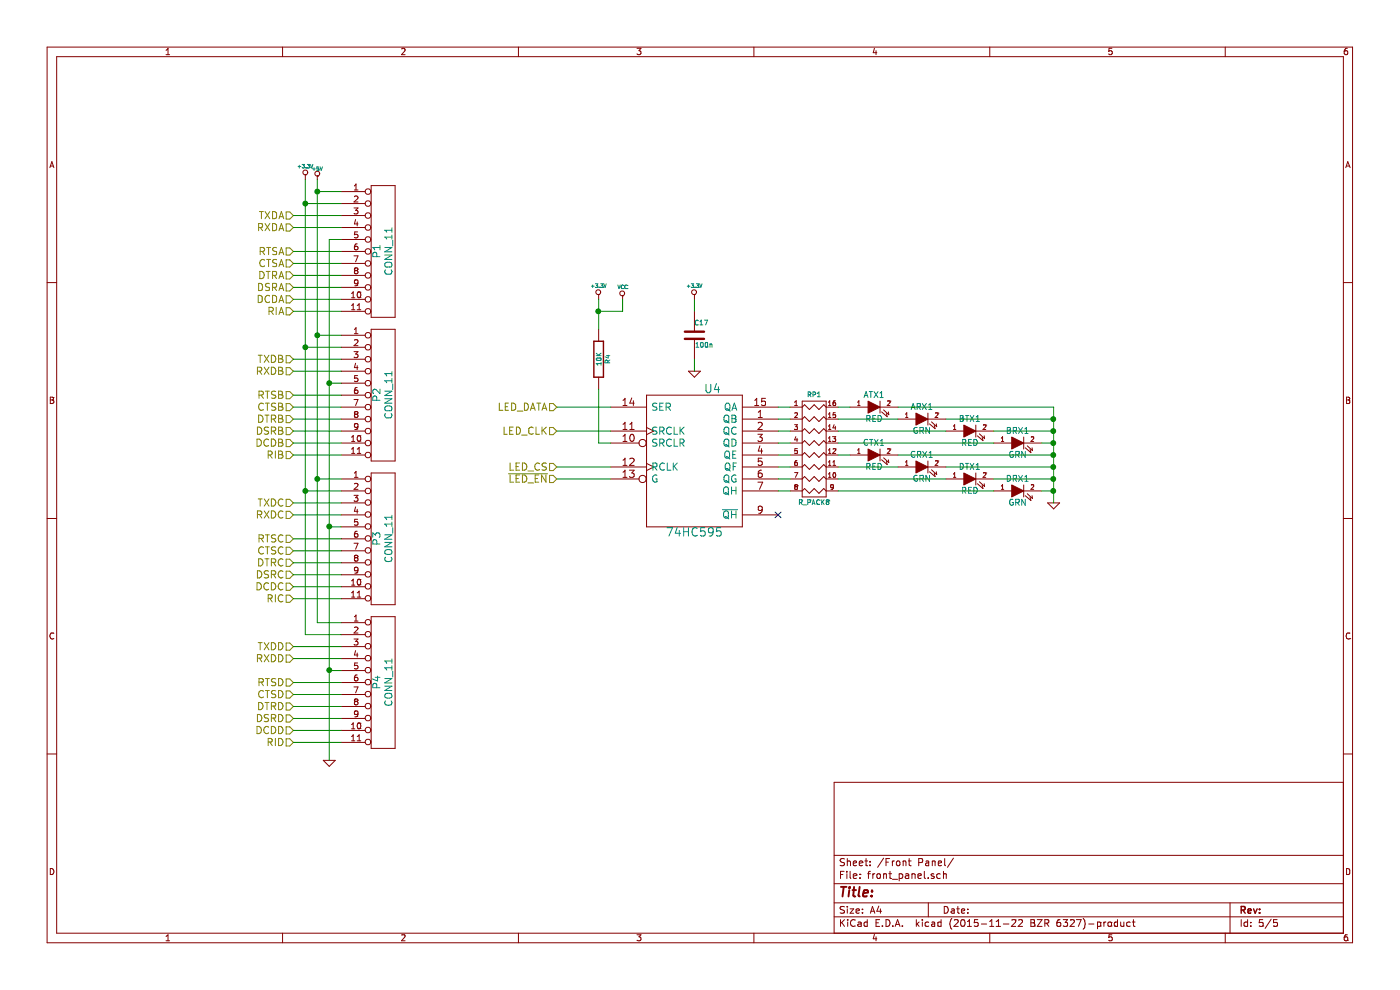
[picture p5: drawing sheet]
EESchema Schematic File Version 2
LIBS:quad-serial-rescue
LIBS:power
LIBS:device
LIBS:transistors
LIBS:conn
LIBS:linear
LIBS:regul
LIBS:74xx
LIBS:cmos4000
LIBS:adc-dac
LIBS:memory
LIBS:xilinx
LIBS:microcontrollers
LIBS:dsp
LIBS:microchip
LIBS:analog_switches
LIBS:motorola
LIBS:texas
LIBS:intel
LIBS:audio
LIBS:interface
LIBS:digital-audio
LIBS:philips
LIBS:display
LIBS:cypress
LIBS:siliconi
LIBS:opto
LIBS:atmel
LIBS:contrib
LIBS:valves
LIBS:FTDI
LIBS:esd_protection
LIBS:usb-connectors
LIBS:quad-serial-cache
EELAYER 25 0
EELAYER END
$Descr A4 11693 8268
encoding utf-8
Sheet 5 5
Title ""
Date ""
Rev ""
Comp ""
Comment1 ""
Comment2 ""
Comment3 ""
Comment4 ""
$EndDescr
Text HLabel 2450 1800 0    60   Input ~ 0
TXDA
Text HLabel 2450 3000 0    60   Input ~ 0
TXDB
Text HLabel 2450 4200 0    60   Input ~ 0
TXDC
Text HLabel 2450 5400 0    60   Input ~ 0
TXDD
Text HLabel 2450 1900 0    60   Input ~ 0
RXDA
Text HLabel 2450 3100 0    60   Input ~ 0
RXDB
Text HLabel 2450 4300 0    60   Input ~ 0
RXDC
Text HLabel 2450 5500 0    60   Input ~ 0
RXDD
Text HLabel 2450 2100 0    60   Input ~ 0
RTSA
Text HLabel 2450 3300 0    60   Input ~ 0
RTSB
Text HLabel 2450 4500 0    60   Input ~ 0
RTSC
Text HLabel 2450 5700 0    60   Input ~ 0
RTSD
Text HLabel 2450 2200 0    60   Input ~ 0
CTSA
Text HLabel 2450 3400 0    60   Input ~ 0
CTSB
Text HLabel 2450 4600 0    60   Input ~ 0
CTSC
Text HLabel 2450 5800 0    60   Input ~ 0
CTSD
Text HLabel 2450 2300 0    60   Input ~ 0
DTRA
Text HLabel 2450 3500 0    60   Input ~ 0
DTRB
Text HLabel 2450 4700 0    60   Input ~ 0
DTRC
Text HLabel 2450 5900 0    60   Input ~ 0
DTRD
Text HLabel 2450 2400 0    60   Input ~ 0
DSRA
Text HLabel 2450 3600 0    60   Input ~ 0
DSRB
Text HLabel 2450 4800 0    60   Input ~ 0
DSRC
Text HLabel 2450 6000 0    60   Input ~ 0
DSRD
Text HLabel 2450 2500 0    60   Input ~ 0
DCDA
Text HLabel 2450 3700 0    60   Input ~ 0
DCDB
Text HLabel 2450 4900 0    60   Input ~ 0
DCDC
Text HLabel 2450 6100 0    60   Input ~ 0
DCDD
Text HLabel 2450 6200 0    60   Input ~ 0
RID
Text HLabel 2450 5000 0    60   Input ~ 0
RIC
Text HLabel 2450 3800 0    60   Input ~ 0
RIB
Text HLabel 2450 2600 0    60   Input ~ 0
RIA
Text HLabel 4650 4000 0    60   Input ~ 0
~LED_EN
Text HLabel 4650 3900 0    60   Input ~ 0
LED_CS
Text HLabel 4650 3600 0    60   Input ~ 0
LED_CLK
Text HLabel 4650 3400 0    60   Input ~ 0
LED_DATA
$Comp
L CONN_11 P1
U 1 1
P 3200 2100
F 0 "P1" V 3150 2100 60  0000 C CNN
F 1 "CONN_11" V 3250 2100 60  0000 C CNN
F 2 "Socket_Strips:Socket_Strip_Straight_1x11" H 3200 2100 60  0001 C CNN
F 3 "" H 3200 2100 60  0000 C CNN
	1    3200 2100
	1    0    0    -1  
$EndComp
$Comp
L CONN_11 P2
U 1 1
P 3200 3300
F 0 "P2" V 3150 3300 60  0000 C CNN
F 1 "CONN_11" V 3250 3300 60  0000 C CNN
F 2 "Socket_Strips:Socket_Strip_Straight_1x11" H 3200 3300 60  0001 C CNN
F 3 "" H 3200 3300 60  0000 C CNN
	1    3200 3300
	1    0    0    -1  
$EndComp
$Comp
L CONN_11 P3
U 1 1
P 3200 4500
F 0 "P3" V 3150 4500 60  0000 C CNN
F 1 "CONN_11" V 3250 4500 60  0000 C CNN
F 2 "Socket_Strips:Socket_Strip_Straight_1x11" H 3200 4500 60  0001 C CNN
F 3 "" H 3200 4500 60  0000 C CNN
	1    3200 4500
	1    0    0    -1  
$EndComp
$Comp
L CONN_11 P4
U 1 1
P 3200 5700
F 0 "P4" V 3150 5700 60  0000 C CNN
F 1 "CONN_11" V 3250 5700 60  0000 C CNN
F 2 "Socket_Strips:Socket_Strip_Straight_1x11" H 3200 5700 60  0001 C CNN
F 3 "" H 3200 5700 60  0000 C CNN
	1    3200 5700
	1    0    0    -1  
$EndComp
$Comp
L GND #PWR044
U 1 1
P 2750 6350
F 0 "#PWR044" H 2750 6350 30  0001 C CNN
F 1 "GND" H 2750 6280 30  0001 C CNN
F 2 "" H 2750 6350 60  0000 C CNN
F 3 "" H 2750 6350 60  0000 C CNN
	1    2750 6350
	1    0    0    -1  
$EndComp
$Comp
L +5V #PWR045
U 1 1
P 2650 1500
F 0 "#PWR045" H 2650 1590 20  0001 C CNN
F 1 "+5V" H 2650 1590 30  0000 C CNN
F 2 "" H 2650 1500 60  0000 C CNN
F 3 "" H 2650 1500 60  0000 C CNN
	1    2650 1500
	1    0    0    -1  
$EndComp
$Comp
L +3.3V #PWR046
U 1 1
P 2550 1500
F 0 "#PWR046" H 2550 1460 30  0001 C CNN
F 1 "+3.3V" H 2550 1610 30  0000 C CNN
F 2 "" H 2550 1500 60  0000 C CNN
F 3 "" H 2550 1500 60  0000 C CNN
	1    2550 1500
	1    0    0    -1  
$EndComp
$Comp
L 74HC595 U4
U 1 1
P 5800 3850
F 0 "U4" H 5950 4450 70  0000 C CNN
F 1 "74HC595" H 5800 3250 70  0000 C CNN
F 2 "Housings_SSOP:TSSOP-16_4.4x5mm_Pitch0.65mm" H 5800 3850 60  0001 C CNN
F 3 "http://www.farnell.com/datasheets/1915151.pdf" H 5800 3850 60  0001 C CNN
	1    5800 3850
	1    0    0    -1  
$EndComp
$Comp
L R_PACK8 RP1
U 1 1
P 6800 3750
F 0 "RP1" H 6800 4200 40  0000 C CNN
F 1 "R_PACK8" H 6800 3300 40  0000 C CNN
F 2 "Resistors_SMD:R_Array_Convex_8x0602" H 6800 3750 60  0001 C CNN
F 3 "http://www.farnell.com/datasheets/443139.pdf" H 6800 3750 60  0001 C CNN
	1    6800 3750
	1    0    0    -1  
$EndComp
$Comp
L LED-RESCUE-quad-serial ATX1
U 1 1
P 7300 3400
F 0 "ATX1" H 7300 3500 50  0000 C CNN
F 1 "RED" H 7300 3300 50  0000 C CNN
F 2 "LEDs:LED-0603" H 7300 3400 60  0001 C CNN
F 3 "" H 7300 3400 60  0000 C CNN
	1    7300 3400
	1    0    0    -1  
$EndComp
$Comp
L LED-RESCUE-quad-serial ARX1
U 1 1
P 7700 3500
F 0 "ARX1" H 7700 3600 50  0000 C CNN
F 1 "GRN" H 7700 3400 50  0000 C CNN
F 2 "LEDs:LED-0603" H 7700 3500 60  0001 C CNN
F 3 "" H 7700 3500 60  0000 C CNN
	1    7700 3500
	1    0    0    -1  
$EndComp
$Comp
L LED-RESCUE-quad-serial BTX1
U 1 1
P 8100 3600
F 0 "BTX1" H 8100 3700 50  0000 C CNN
F 1 "RED" H 8100 3500 50  0000 C CNN
F 2 "LEDs:LED-0603" H 8100 3600 60  0001 C CNN
F 3 "" H 8100 3600 60  0000 C CNN
	1    8100 3600
	1    0    0    -1  
$EndComp
$Comp
L LED-RESCUE-quad-serial BRX1
U 1 1
P 8500 3700
F 0 "BRX1" H 8500 3800 50  0000 C CNN
F 1 "GRN" H 8500 3600 50  0000 C CNN
F 2 "LEDs:LED-0603" H 8500 3700 60  0001 C CNN
F 3 "" H 8500 3700 60  0000 C CNN
	1    8500 3700
	1    0    0    -1  
$EndComp
$Comp
L LED-RESCUE-quad-serial CTX1
U 1 1
P 7300 3800
F 0 "CTX1" H 7300 3900 50  0000 C CNN
F 1 "RED" H 7300 3700 50  0000 C CNN
F 2 "LEDs:LED-0603" H 7300 3800 60  0001 C CNN
F 3 "" H 7300 3800 60  0000 C CNN
	1    7300 3800
	1    0    0    -1  
$EndComp
$Comp
L LED-RESCUE-quad-serial CRX1
U 1 1
P 7700 3900
F 0 "CRX1" H 7700 4000 50  0000 C CNN
F 1 "GRN" H 7700 3800 50  0000 C CNN
F 2 "LEDs:LED-0603" H 7700 3900 60  0001 C CNN
F 3 "" H 7700 3900 60  0000 C CNN
	1    7700 3900
	1    0    0    -1  
$EndComp
$Comp
L LED-RESCUE-quad-serial DTX1
U 1 1
P 8100 4000
F 0 "DTX1" H 8100 4100 50  0000 C CNN
F 1 "RED" H 8100 3900 50  0000 C CNN
F 2 "LEDs:LED-0603" H 8100 4000 60  0001 C CNN
F 3 "" H 8100 4000 60  0000 C CNN
	1    8100 4000
	1    0    0    -1  
$EndComp
$Comp
L LED-RESCUE-quad-serial DRX1
U 1 1
P 8500 4100
F 0 "DRX1" H 8500 4200 50  0000 C CNN
F 1 "GRN" H 8500 4000 50  0000 C CNN
F 2 "LEDs:LED-0603" H 8500 4100 60  0001 C CNN
F 3 "" H 8500 4100 60  0000 C CNN
	1    8500 4100
	1    0    0    -1  
$EndComp
$Comp
L GND #PWR047
U 1 1
P 8800 4200
F 0 "#PWR047" H 8800 4200 30  0001 C CNN
F 1 "GND" H 8800 4130 30  0001 C CNN
F 2 "" H 8800 4200 60  0000 C CNN
F 3 "" H 8800 4200 60  0000 C CNN
	1    8800 4200
	1    0    0    -1  
$EndComp
Wire Wire Line
	2450 1800 2850 1800
Wire Wire Line
	2450 1900 2850 1900
Wire Wire Line
	2450 2100 2850 2100
Wire Wire Line
	2450 2200 2850 2200
Wire Wire Line
	2450 2300 2850 2300
Wire Wire Line
	2450 2400 2850 2400
Wire Wire Line
	2450 2500 2850 2500
Wire Wire Line
	2450 2600 2850 2600
Wire Wire Line
	2450 3000 2850 3000
Wire Wire Line
	2450 3100 2850 3100
Wire Wire Line
	2450 3300 2850 3300
Wire Wire Line
	2450 3400 2850 3400
Wire Wire Line
	2450 3500 2850 3500
Wire Wire Line
	2450 3600 2850 3600
Wire Wire Line
	2450 3700 2850 3700
Wire Wire Line
	2450 3800 2850 3800
Wire Wire Line
	2450 4200 2850 4200
Wire Wire Line
	2450 4300 2850 4300
Wire Wire Line
	2450 4500 2850 4500
Wire Wire Line
	2450 4600 2850 4600
Wire Wire Line
	2450 4700 2850 4700
Wire Wire Line
	2450 4800 2850 4800
Wire Wire Line
	2450 4900 2850 4900
Wire Wire Line
	2450 5000 2850 5000
Wire Wire Line
	2450 5400 2850 5400
Wire Wire Line
	2450 5500 2850 5500
Wire Wire Line
	2450 5700 2850 5700
Wire Wire Line
	2450 5800 2850 5800
Wire Wire Line
	2450 5900 2850 5900
Wire Wire Line
	2450 6000 2850 6000
Wire Wire Line
	2450 6100 2850 6100
Wire Wire Line
	2450 6200 2850 6200
Wire Wire Line
	2850 1600 2650 1600
Wire Wire Line
	2650 1500 2650 5200
Wire Wire Line
	2650 5200 2850 5200
Connection ~ 2650 1600
Wire Wire Line
	2850 4000 2650 4000
Connection ~ 2650 4000
Wire Wire Line
	2850 2800 2650 2800
Connection ~ 2650 2800
Wire Wire Line
	2550 1500 2550 5300
Wire Wire Line
	2550 1700 2850 1700
Wire Wire Line
	2550 5300 2850 5300
Connection ~ 2550 1700
Wire Wire Line
	2850 2900 2550 2900
Connection ~ 2550 2900
Wire Wire Line
	2850 4100 2550 4100
Connection ~ 2550 4100
Wire Wire Line
	2850 2000 2750 2000
Wire Wire Line
	2750 2000 2750 6350
Wire Wire Line
	2750 5600 2850 5600
Connection ~ 2750 5600
Wire Wire Line
	2850 4400 2750 4400
Connection ~ 2750 4400
Wire Wire Line
	2850 3200 2750 3200
Connection ~ 2750 3200
Wire Wire Line
	4650 4000 5100 4000
Wire Wire Line
	4650 3900 5100 3900
Wire Wire Line
	4650 3600 5100 3600
Wire Wire Line
	4650 3400 5100 3400
Wire Wire Line
	5100 3700 5000 3700
Wire Wire Line
	7500 3400 8800 3400
Wire Wire Line
	8800 3400 8800 4200
Wire Wire Line
	7900 3500 8800 3500
Connection ~ 8800 3500
Wire Wire Line
	8300 3600 8800 3600
Connection ~ 8800 3600
Wire Wire Line
	8700 3700 8800 3700
Connection ~ 8800 3700
Wire Wire Line
	7500 3800 8800 3800
Connection ~ 8800 3800
Wire Wire Line
	7900 3900 8800 3900
Connection ~ 8800 3900
Wire Wire Line
	8300 4000 8800 4000
Connection ~ 8800 4000
Wire Wire Line
	8700 4100 8800 4100
Connection ~ 8800 4100
NoConn ~ 6500 4300
$Comp
L R-RESCUE-quad-serial R4
U 1 1
P 5000 3000
F 0 "R4" V 5080 3000 40  0000 C CNN
F 1 "10K" V 5007 3001 40  0000 C CNN
F 2 "Resistors_SMD:R_0603_HandSoldering" V 4930 3000 30  0001 C CNN
F 3 "" H 5000 3000 30  0000 C CNN
	1    5000 3000
	1    0    0    -1  
$EndComp
Wire Wire Line
	5000 3700 5000 3250
$Comp
L C-RESCUE-quad-serial C17
U 1 1
P 5800 2800
AR Path="/56DEADAF" Ref="C17"  Part="1" 
AR Path="/56DC99E9/56DEADAF" Ref="C17"  Part="1" 
F 0 "C17" H 5800 2900 40  0000 L CNN
F 1 "100n" H 5806 2715 40  0000 L CNN
F 2 "Capacitors_SMD:C_0603_HandSoldering" H 5838 2650 30  0001 C CNN
F 3 "" H 5800 2800 60  0000 C CNN
	1    5800 2800
	1    0    0    -1  
$EndComp
$Comp
L GND #PWR048
U 1 1
P 5800 3100
F 0 "#PWR048" H 5800 3100 30  0001 C CNN
F 1 "GND" H 5800 3030 30  0001 C CNN
F 2 "" H 5800 3100 60  0000 C CNN
F 3 "" H 5800 3100 60  0000 C CNN
	1    5800 3100
	1    0    0    -1  
$EndComp
Wire Wire Line
	5800 2500 5800 2600
Wire Wire Line
	5800 3000 5800 3100
$Comp
L +3.3V #PWR049
U 1 1
P 5000 2500
F 0 "#PWR049" H 5000 2460 30  0001 C CNN
F 1 "+3.3V" H 5000 2610 30  0000 C CNN
F 2 "" H 5000 2500 60  0000 C CNN
F 3 "" H 5000 2500 60  0000 C CNN
	1    5000 2500
	1    0    0    -1  
$EndComp
$Comp
L +3.3V #PWR050
U 1 1
P 5800 2500
F 0 "#PWR050" H 5800 2460 30  0001 C CNN
F 1 "+3.3V" H 5800 2610 30  0000 C CNN
F 2 "" H 5800 2500 60  0000 C CNN
F 3 "" H 5800 2500 60  0000 C CNN
	1    5800 2500
	1    0    0    -1  
$EndComp
Wire Wire Line
	5000 2500 5000 2750
$Comp
L VCC #PWR051
U 1 1
P 5200 2500
F 0 "#PWR051" H 5200 2600 30  0001 C CNN
F 1 "VCC" H 5200 2600 30  0000 C CNN
F 2 "" H 5200 2500 60  0000 C CNN
F 3 "" H 5200 2500 60  0000 C CNN
	1    5200 2500
	1    0    0    -1  
$EndComp
Wire Wire Line
	5200 2500 5200 2600
Wire Wire Line
	5200 2600 5000 2600
Connection ~ 5000 2600
Wire Wire Line
	7000 3400 7100 3400
Wire Wire Line
	7000 3500 7500 3500
Wire Wire Line
	7000 3600 7900 3600
Wire Wire Line
	7000 3700 8300 3700
Wire Wire Line
	7000 3800 7100 3800
Wire Wire Line
	7000 3900 7500 3900
Wire Wire Line
	7000 4000 7900 4000
Wire Wire Line
	7000 4100 8300 4100
Wire Wire Line
	6500 3400 6600 3400
Wire Wire Line
	6500 3500 6600 3500
Wire Wire Line
	6500 3600 6600 3600
Wire Wire Line
	6500 3700 6600 3700
Wire Wire Line
	6500 3800 6600 3800
Wire Wire Line
	6500 3900 6600 3900
Wire Wire Line
	6500 4000 6600 4000
Wire Wire Line
	6500 4100 6600 4100
$EndSCHEMATC
